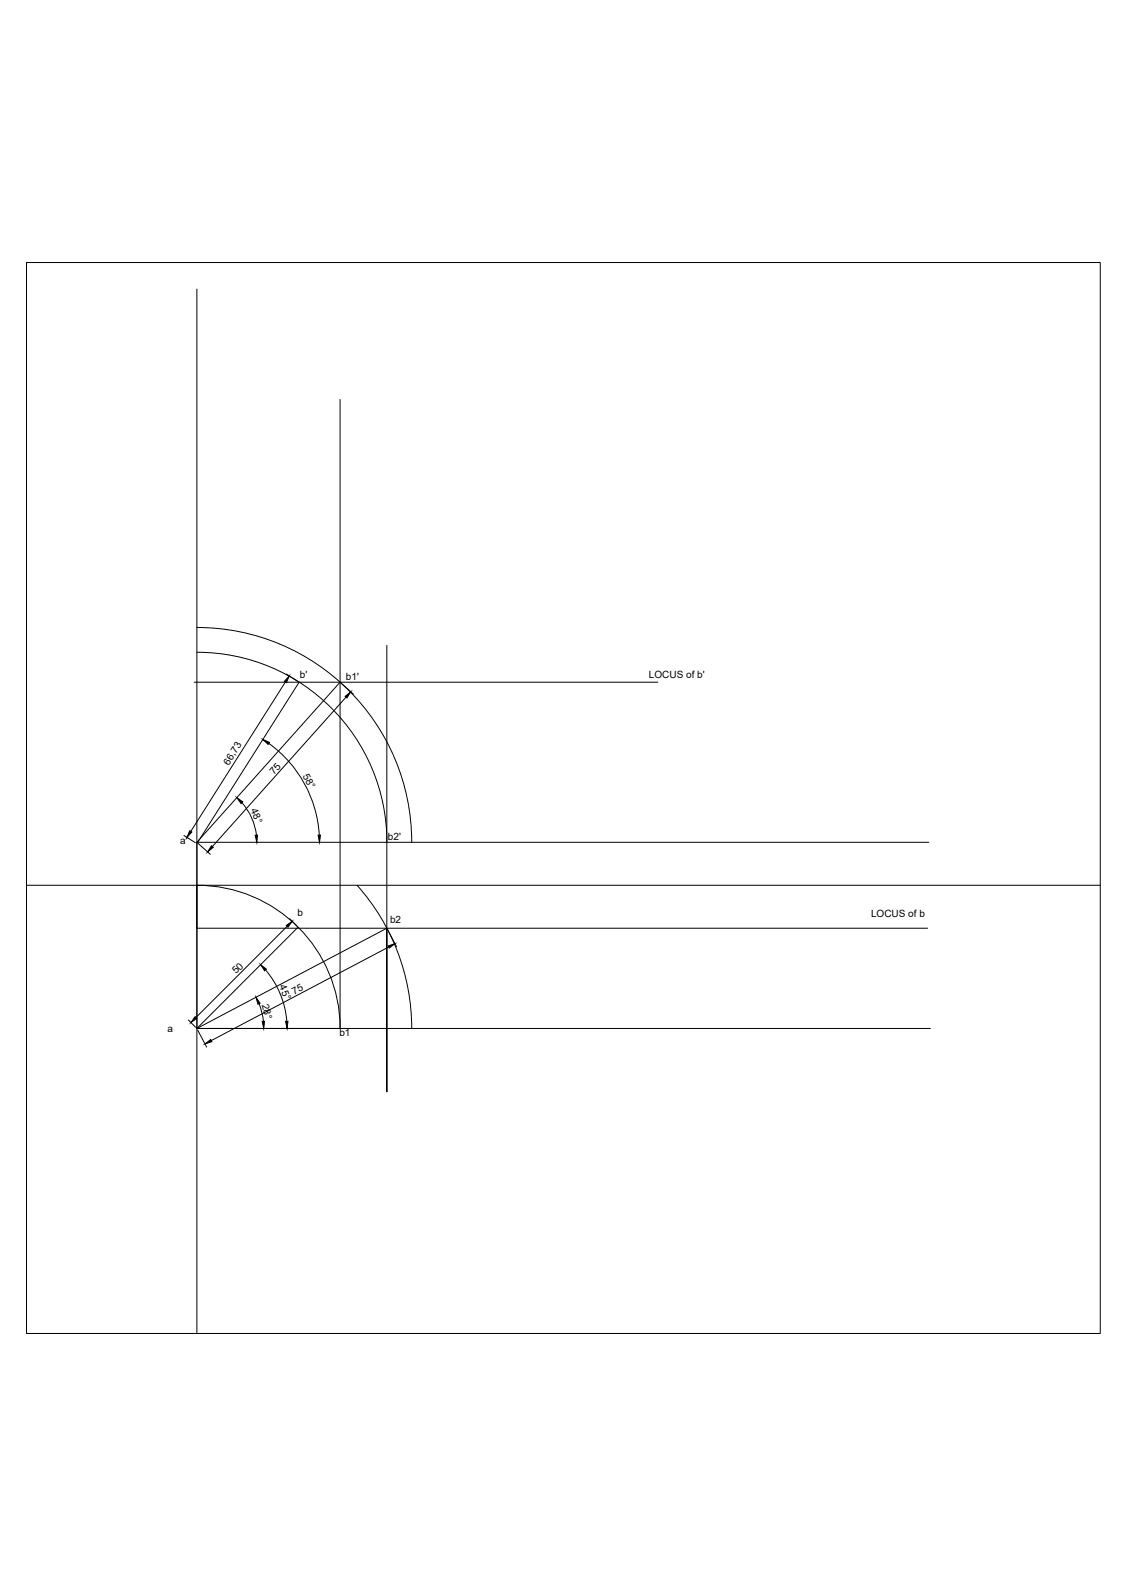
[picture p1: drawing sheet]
<svg xmlns="http://www.w3.org/2000/svg" width="210mm" height="297mm" viewBox="0 0 210 297" stroke-linecap="round" stroke-linejoin="round" font-family="sans-serif">
<!-- layer: 0 -->
<g fill="none" stroke="#000" stroke-width=".19">
<path d="M4.9 48.9h200v199.4h-200zM36.7 53.8v194.5M63.3 74.4v117.1h-26.6M36.7 116.9a40 40 0 0 1 40 40M36.2 127h86.3M36.7 121.5a35.4 35.4 0 0 1 35.4 35.4M50.1 138.4a22.7 22.7 0 0 1 9.4 17.1M53.2 127l-17.7 27.8M53.3 125.5l2.1 1.4M55.7 127l-19 30.1M63.3 127l-26.6 29.9M63.6 127.3l2.2 2"/>
<path d="M64.4 129.8l-24.8 27.9M72 120.2v83.1v-30.4l-35.3 18.6M34.3 155.6l2.1 1.3M36.9 157.1l2.3 2M45.1 149.5a11.2 11.2 0 0 1 2.7 6M173 156.9h-136.3v8h168.2M4.9 164.9h31.8M36.7 164.9v26.6h136.6M36.7 164.9v8h136.1M36.7 164.9a26.7 26.7 0 0 1 26.6 26.6M53.5 172.5l-17 17M54 171.1l1.3 1.3"/>
<path d="M55.5 172.7l-18.8 18.8M66.5 164.9a40 40 0 0 1 10.2 26.6M72.2 173.2l1.7 3.1M72.4 176.4l-33 17.4M35.1 190l1.3 1.3M36.8 191.8l1.7 3.2M48.3 186.9l.5 1.6 .3 1.7M49.5 180.6a16.8 16.8 0 0 1 3.9 9.6"/>
</g>
<g fill="#000" stroke="#000" stroke-width=".19">
<path d="M49 137.7l1.2 .6-.3 .3zM53.9 125.9l-.6 1.2-.3-.2zM64.3 129.7l1-.9-.7 1.2zM35.3 154.7l.4 .2-.9 1.1zM39.4 157.5l.3 .3-1 .9zM44.1 148.5l1.1 .8-.3 .3zM47.5 155.6l.5-.1-.2 1.4zM59.2 155.5h.5l-.2 1.4zM53.3 172.4l1.1-.8-.8 1.1zM72.3 176.2l1.3-.5-1.1 .9zM36.3 189.3l.4 .3-1.1 .8zM38.2 194.4l1.1-.8 .2 .4z"/>
<path d="M47.7 185.7l.7 1.1-.4 .2zM48.8 190.2h.5l-.2 1.3zM48.5 179.7l1.1 .8-.3 .3zM53.2 190.2h.4l-.1 1.3z"/>
</g>
<g font-size="1.9">
<text x="55.8" y="126.2">b'</text>
<text x="64.4" y="126.6">b1'</text>
<text x="120.9" y="126.2">LOCUS of b'</text>
<text x="42.6" y="142.6" transform="rotate(-58 42.6 142.6)">66,73</text>
<text x="51" y="144.3" transform="rotate(-48 51 144.3)">75</text>
<text x="56.3" y="144.5" transform="rotate(61 56.3 144.5)">58°</text>
<text x="46.6" y="150.9" transform="rotate(66 46.6 150.9)">48°</text>
<text x="33.6" y="157.1">a'</text>
<text x="72.3" y="156.5">b2'</text>
<text x="55.4" y="170.7">b</text>
<text x="72.6" y="171.9">b2</text>
<text x="162.2" y="170.9">LOCUS of b</text>
<text x="44" y="181.5" transform="rotate(-45 44 181.5)">50</text>
<text x="52" y="183.7" transform="rotate(67 52 183.7)">45°</text>
<text x="54.8" y="185.2" transform="rotate(-28 54.8 185.2)">75</text>
<text x="48.8" y="187.1" transform="rotate(76 48.8 187.1)">28°</text>
<text x="31.2" y="192.2">a</text>
<text x="63.2" y="192.9">b1</text>
</g>
</svg>
